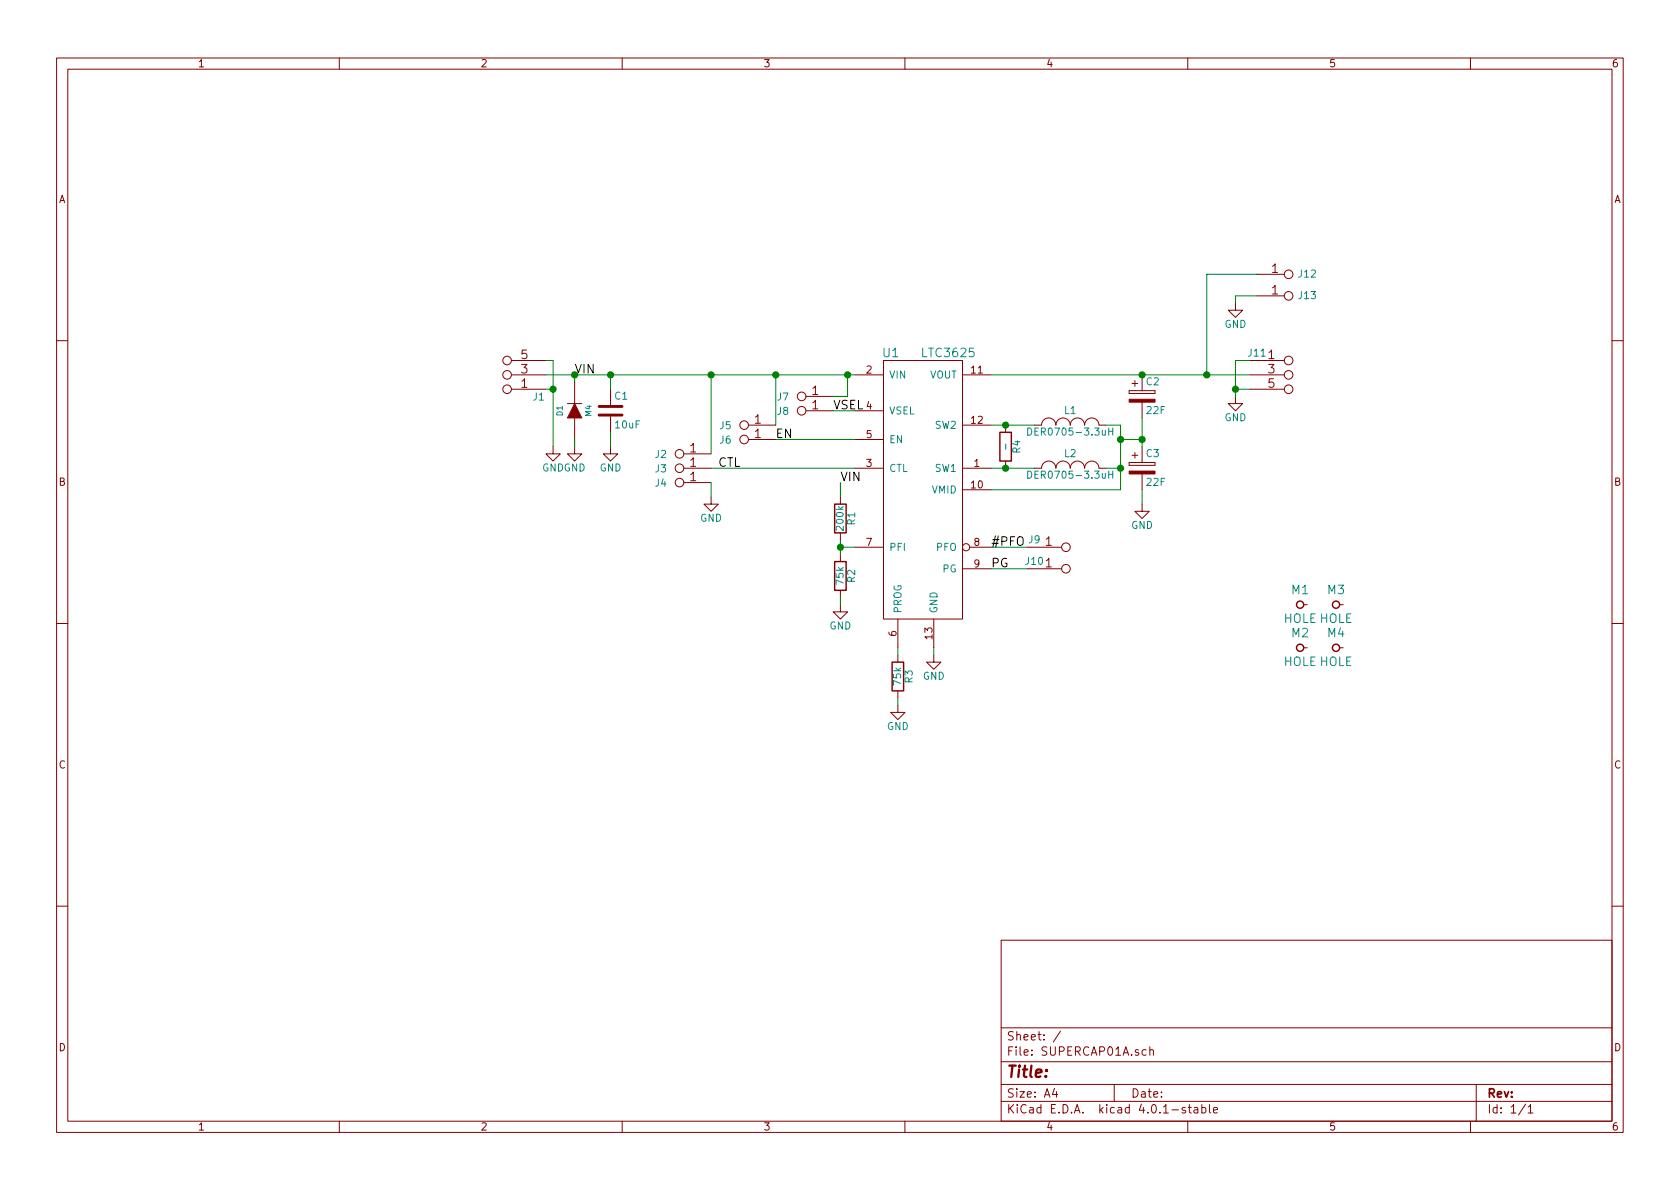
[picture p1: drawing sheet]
EESchema Schematic File Version 2
LIBS:power
LIBS:device
LIBS:transistors
LIBS:conn
LIBS:linear
LIBS:regul
LIBS:74xx
LIBS:cmos4000
LIBS:adc-dac
LIBS:memory
LIBS:xilinx
LIBS:microcontrollers
LIBS:dsp
LIBS:microchip
LIBS:analog_switches
LIBS:motorola
LIBS:texas
LIBS:intel
LIBS:audio
LIBS:interface
LIBS:digital-audio
LIBS:philips
LIBS:display
LIBS:cypress
LIBS:siliconi
LIBS:opto
LIBS:atmel
LIBS:contrib
LIBS:valves
LIBS:MLAB_BATERY
LIBS:MLAB_CONNECTORS
LIBS:MLAB_D
LIBS:MLAB_HEADER
LIBS:MLAB_IO
LIBS:MLAB_Jumpers
LIBS:MLAB_MECHANICAL
LIBS:MLAB_SW
LIBS:MLAB_T
LIBS:MLAB_U
LIBS:SUPERCAP01A-cache
EELAYER 25 0
EELAYER END
$Descr A4 11693 8268
encoding utf-8
Sheet 1 1
Title ""
Date ""
Rev ""
Comp ""
Comment1 ""
Comment2 ""
Comment3 ""
Comment4 ""
$EndDescr
$Comp
L LTC3625 U1
U 1 1
P 6400 3350
F 0 "U1" H 6200 4250 60  0000 C CNN
F 1 "LTC3625" H 6600 4250 60  0000 C CNN
F 2 "Mlab_IO:DFN-12-1EP_3x4mm_Pitch0.5mm" H 6950 2600 60  0001 C CNN
F 3 "" H 6950 2600 60  0000 C CNN
	1    6400 3350
	1    0    0    -1  
$EndComp
$Comp
L JUMP_3X2 J1
U 1 1
P 3400 2550
F 0 "J1" H 3050 2750 50  0000 C CNN
F 1 "JUMP_3X2" V 3400 2600 40  0001 C CNN
F 2 "Mlab_Pin_Headers:Straight_2x03" H 3400 2550 60  0001 C CNN
F 3 "" H 3400 2550 60  0000 C CNN
	1    3400 2550
	-1   0    0    1   
$EndComp
$Comp
L DIODE D1
U 1 1
P 4000 2850
F 0 "D1" H 4000 2950 40  0000 C CNN
F 1 "M4" H 4000 2750 40  0000 C CNN
F 2 "Mlab_D:SMA_Standard" H 4000 2850 60  0001 C CNN
F 3 "" H 4000 2850 60  0000 C CNN
	1    4000 2850
	0    -1   -1   0   
$EndComp
$Comp
L C C1
U 1 1
P 4250 2850
F 0 "C1" H 4275 2950 50  0000 L CNN
F 1 "10uF" H 4275 2750 50  0000 L CNN
F 2 "Mlab_R:SMD-0805" H 4288 2700 50  0001 C CNN
F 3 "" H 4250 2850 50  0000 C CNN
	1    4250 2850
	1    0    0    -1  
$EndComp
$Comp
L CP C3
U 1 1
P 7950 3250
F 0 "C3" H 7975 3350 50  0000 L CNN
F 1 "22F" H 7975 3150 50  0000 L CNN
F 2 "Mlab_C:C_Radial_D16_L25_P7.5" H 7988 3100 50  0001 C CNN
F 3 "" H 7950 3250 50  0000 C CNN
	1    7950 3250
	1    0    0    -1  
$EndComp
$Comp
L GND #PWR01
U 1 1
P 4950 3450
F 0 "#PWR01" H 4950 3200 50  0001 C CNN
F 1 "GND" H 4950 3300 50  0000 C CNN
F 2 "" H 4950 3450 50  0000 C CNN
F 3 "" H 4950 3450 50  0000 C CNN
	1    4950 3450
	1    0    0    -1  
$EndComp
Wire Wire Line
	4950 3250 5950 3250
$Comp
L CONN1_1 J7
U 1 1
P 5500 2700
F 0 "J7" H 5550 2750 50  0000 C CNN
F 1 "CONN1_1" H 5600 2650 40  0001 C CNN
F 2 "Mlab_Pin_Headers:Straight_1x01" H 5550 2650 60  0001 C CNN
F 3 "" H 5550 2650 60  0000 C CNN
	1    5500 2700
	-1   0    0    1   
$EndComp
$Comp
L CONN1_1 J8
U 1 1
P 5500 2800
F 0 "J8" H 5550 2850 50  0000 C CNN
F 1 "CONN1_1" H 5600 2750 40  0001 C CNN
F 2 "Mlab_Pin_Headers:Straight_1x01" H 5550 2750 60  0001 C CNN
F 3 "" H 5550 2750 60  0000 C CNN
	1    5500 2800
	-1   0    0    1   
$EndComp
$Comp
L CONN1_1 J6
U 1 1
P 5100 3000
F 0 "J6" H 5150 3050 50  0000 C CNN
F 1 "CONN1_1" H 5200 2950 40  0001 C CNN
F 2 "Mlab_Pin_Headers:Straight_1x01" H 5150 2950 60  0001 C CNN
F 3 "" H 5150 2950 60  0000 C CNN
	1    5100 3000
	-1   0    0    1   
$EndComp
$Comp
L CONN1_1 J5
U 1 1
P 5100 2900
F 0 "J5" H 5150 2950 50  0000 C CNN
F 1 "CONN1_1" H 5200 2850 40  0001 C CNN
F 2 "Mlab_Pin_Headers:Straight_1x01" H 5150 2850 60  0001 C CNN
F 3 "" H 5150 2850 60  0000 C CNN
	1    5100 2900
	-1   0    0    1   
$EndComp
$Comp
L CONN1_1 J3
U 1 1
P 4650 3200
F 0 "J3" H 4700 3250 50  0000 C CNN
F 1 "CONN1_1" H 4750 3150 40  0001 C CNN
F 2 "Mlab_Pin_Headers:Straight_1x01" H 4700 3150 60  0001 C CNN
F 3 "" H 4700 3150 60  0000 C CNN
	1    4650 3200
	-1   0    0    1   
$EndComp
$Comp
L CONN1_1 J2
U 1 1
P 4650 3100
F 0 "J2" H 4700 3150 50  0000 C CNN
F 1 "CONN1_1" H 4750 3050 40  0001 C CNN
F 2 "Mlab_Pin_Headers:Straight_1x01" H 4700 3050 60  0001 C CNN
F 3 "" H 4700 3050 60  0000 C CNN
	1    4650 3100
	-1   0    0    1   
$EndComp
Wire Wire Line
	5800 2850 5950 2850
Wire Wire Line
	5950 3050 5400 3050
$Comp
L CONN1_1 J4
U 1 1
P 4650 3300
F 0 "J4" H 4700 3350 50  0000 C CNN
F 1 "CONN1_1" H 4750 3250 40  0001 C CNN
F 2 "Mlab_Pin_Headers:Straight_1x01" H 4700 3250 60  0001 C CNN
F 3 "" H 4700 3250 60  0000 C CNN
	1    4650 3300
	-1   0    0    1   
$EndComp
Wire Wire Line
	5950 2600 3800 2600
$Comp
L GND #PWR02
U 1 1
P 4000 3100
F 0 "#PWR02" H 4000 2850 50  0001 C CNN
F 1 "GND" H 4000 2950 50  0000 C CNN
F 2 "" H 4000 3100 50  0000 C CNN
F 3 "" H 4000 3100 50  0000 C CNN
	1    4000 3100
	1    0    0    -1  
$EndComp
$Comp
L GND #PWR03
U 1 1
P 4250 3100
F 0 "#PWR03" H 4250 2850 50  0001 C CNN
F 1 "GND" H 4250 2950 50  0000 C CNN
F 2 "" H 4250 3100 50  0000 C CNN
F 3 "" H 4250 3100 50  0000 C CNN
	1    4250 3100
	1    0    0    -1  
$EndComp
Wire Wire Line
	4250 3100 4250 3000
Wire Wire Line
	4000 3100 4000 3050
Connection ~ 4000 2600
Wire Wire Line
	4250 2700 4250 2600
Connection ~ 4250 2600
Wire Wire Line
	3800 2500 3850 2500
Wire Wire Line
	3850 2500 3850 3100
Wire Wire Line
	3800 2700 3850 2700
Connection ~ 3850 2700
$Comp
L GND #PWR04
U 1 1
P 3850 3100
F 0 "#PWR04" H 3850 2850 50  0001 C CNN
F 1 "GND" H 3850 2950 50  0000 C CNN
F 2 "" H 3850 3100 50  0000 C CNN
F 3 "" H 3850 3100 50  0000 C CNN
	1    3850 3100
	1    0    0    -1  
$EndComp
Wire Wire Line
	4950 3150 4950 2600
Connection ~ 4950 2600
Wire Wire Line
	5400 2950 5400 2600
Connection ~ 5400 2600
Wire Wire Line
	5900 2750 5900 2600
Connection ~ 5900 2600
Wire Wire Line
	4950 3450 4950 3350
Text Label 5000 3250 0    60   ~ 0
CTL
Text Label 5400 3050 0    60   ~ 0
EN
Text Label 5800 2850 0    60   ~ 0
VSEL
Wire Wire Line
	5900 2750 5800 2750
Text Label 4000 2600 0    60   ~ 0
VIN
$Comp
L R R2
U 1 1
P 5850 4000
F 0 "R2" V 5930 4000 50  0000 C CNN
F 1 "75k" V 5850 4000 50  0000 C CNN
F 2 "Mlab_R:SMD-0805" V 5780 4000 50  0001 C CNN
F 3 "" H 5850 4000 50  0000 C CNN
	1    5850 4000
	1    0    0    -1  
$EndComp
$Comp
L R R1
U 1 1
P 5850 3600
F 0 "R1" V 5930 3600 50  0000 C CNN
F 1 "200k" V 5850 3600 50  0000 C CNN
F 2 "Mlab_R:SMD-0805" V 5780 3600 50  0001 C CNN
F 3 "" H 5850 3600 50  0000 C CNN
	1    5850 3600
	1    0    0    -1  
$EndComp
Wire Wire Line
	5850 3450 5850 3350
Text Label 5850 3350 0    60   ~ 0
VIN
$Comp
L GND #PWR05
U 1 1
P 5850 4200
F 0 "#PWR05" H 5850 3950 50  0001 C CNN
F 1 "GND" H 5850 4050 50  0000 C CNN
F 2 "" H 5850 4200 50  0000 C CNN
F 3 "" H 5850 4200 50  0000 C CNN
	1    5850 4200
	1    0    0    -1  
$EndComp
Wire Wire Line
	5850 4200 5850 4150
Wire Wire Line
	5850 3850 5850 3750
Wire Wire Line
	5950 3800 5850 3800
Connection ~ 5850 3800
$Comp
L R R3
U 1 1
P 6250 4700
F 0 "R3" V 6330 4700 50  0000 C CNN
F 1 "75k" V 6250 4700 50  0000 C CNN
F 2 "Mlab_R:SMD-0805" V 6180 4700 50  0001 C CNN
F 3 "" H 6250 4700 50  0000 C CNN
	1    6250 4700
	1    0    0    -1  
$EndComp
Wire Wire Line
	6250 4550 6250 4500
$Comp
L GND #PWR06
U 1 1
P 6250 4900
F 0 "#PWR06" H 6250 4650 50  0001 C CNN
F 1 "GND" H 6250 4750 50  0000 C CNN
F 2 "" H 6250 4900 50  0000 C CNN
F 3 "" H 6250 4900 50  0000 C CNN
	1    6250 4900
	1    0    0    -1  
$EndComp
Wire Wire Line
	6250 4900 6250 4850
$Comp
L GND #PWR07
U 1 1
P 6500 4550
F 0 "#PWR07" H 6500 4300 50  0001 C CNN
F 1 "GND" H 6500 4400 50  0000 C CNN
F 2 "" H 6500 4550 50  0000 C CNN
F 3 "" H 6500 4550 50  0000 C CNN
	1    6500 4550
	1    0    0    -1  
$EndComp
Wire Wire Line
	6500 4550 6500 4500
$Comp
L INDUCTOR_SMALL L1
U 1 1
P 7450 2950
F 0 "L1" H 7450 3050 50  0000 C CNN
F 1 "DER0705-3.3uH" H 7450 2900 50  0000 C CNN
F 2 "Mlab_L:DER0705" H 7450 2950 50  0001 C CNN
F 3 "" H 7450 2950 50  0000 C CNN
	1    7450 2950
	1    0    0    -1  
$EndComp
$Comp
L INDUCTOR_SMALL L2
U 1 1
P 7450 3250
F 0 "L2" H 7450 3350 50  0000 C CNN
F 1 "DER0705-3.3uH" H 7450 3200 50  0000 C CNN
F 2 "Mlab_L:DER0705" H 7450 3250 50  0001 C CNN
F 3 "" H 7450 3250 50  0000 C CNN
	1    7450 3250
	1    0    0    -1  
$EndComp
$Comp
L CP C2
U 1 1
P 7950 2750
F 0 "C2" H 7975 2850 50  0000 L CNN
F 1 "22F" H 7975 2650 50  0000 L CNN
F 2 "Mlab_C:C_Radial_D16_L25_P7.5" H 7988 2600 50  0001 C CNN
F 3 "" H 7950 2750 50  0000 C CNN
	1    7950 2750
	1    0    0    -1  
$EndComp
$Comp
L R R4
U 1 1
P 7000 3100
F 0 "R4" V 7080 3100 50  0000 C CNN
F 1 "-" V 7000 3100 50  0000 C CNN
F 2 "Mlab_R:SMD-0805" V 6930 3100 50  0001 C CNN
F 3 "" H 7000 3100 50  0000 C CNN
	1    7000 3100
	1    0    0    -1  
$EndComp
Wire Wire Line
	6900 3250 7200 3250
Wire Wire Line
	6900 2950 7200 2950
Connection ~ 7000 2950
Connection ~ 7000 3250
Wire Wire Line
	7700 2950 7800 2950
Wire Wire Line
	7800 2950 7800 3400
Wire Wire Line
	7800 3050 7950 3050
Wire Wire Line
	7800 3250 7700 3250
Connection ~ 7800 3050
Wire Wire Line
	7950 2900 7950 3100
Connection ~ 7950 3050
$Comp
L GND #PWR08
U 1 1
P 7950 3500
F 0 "#PWR08" H 7950 3250 50  0001 C CNN
F 1 "GND" H 7950 3350 50  0000 C CNN
F 2 "" H 7950 3500 50  0000 C CNN
F 3 "" H 7950 3500 50  0000 C CNN
	1    7950 3500
	1    0    0    -1  
$EndComp
Wire Wire Line
	7800 3400 6900 3400
Connection ~ 7800 3250
Wire Wire Line
	7950 3400 7950 3500
$Comp
L JUMP_2x1 J9
U 1 1
P 7550 3950
F 0 "J9" H 7200 4150 50  0000 C CNN
F 1 "JUMP_2x1" V 7550 4100 40  0001 C CNN
F 2 "Mlab_Pin_Headers:Straight_2x01" H 7550 3950 60  0001 C CNN
F 3 "" H 7550 3950 60  0000 C CNN
	1    7550 3950
	1    0    0    -1  
$EndComp
$Comp
L JUMP_2x1 J10
U 1 1
P 7550 4100
F 0 "J10" H 7200 4300 50  0000 C CNN
F 1 "JUMP_2x1" V 7550 4250 40  0001 C CNN
F 2 "Mlab_Pin_Headers:Straight_2x01" H 7550 4100 60  0001 C CNN
F 3 "" H 7550 4100 60  0000 C CNN
	1    7550 4100
	1    0    0    -1  
$EndComp
Wire Wire Line
	6900 3800 7150 3800
Wire Wire Line
	6900 3950 7150 3950
Text Label 6900 3800 0    60   ~ 0
#PFO
Text Label 6900 3950 0    60   ~ 0
PG
$Comp
L JUMP_3X2 J11
U 1 1
P 9100 2650
F 0 "J11" H 8750 2850 50  0000 C CNN
F 1 "JUMP_3X2" V 9100 2700 40  0001 C CNN
F 2 "Mlab_Pin_Headers:Straight_2x03" H 9100 2650 60  0001 C CNN
F 3 "" H 9100 2650 60  0000 C CNN
	1    9100 2650
	1    0    0    -1  
$EndComp
Connection ~ 7950 2600
$Comp
L GND #PWR09
U 1 1
P 8600 2750
F 0 "#PWR09" H 8600 2500 50  0001 C CNN
F 1 "GND" H 8600 2600 50  0000 C CNN
F 2 "" H 8600 2750 50  0000 C CNN
F 3 "" H 8600 2750 50  0000 C CNN
	1    8600 2750
	1    0    0    -1  
$EndComp
Wire Wire Line
	8700 2500 8600 2500
Wire Wire Line
	8600 2500 8600 2750
Wire Wire Line
	8700 2700 8600 2700
Connection ~ 8600 2700
Wire Wire Line
	6900 2600 8700 2600
$Comp
L HOLE M1
U 1 1
P 9050 4200
F 0 "M1" H 9050 4300 60  0000 C CNN
F 1 "HOLE" H 9050 4100 60  0000 C CNN
F 2 "Mlab_Mechanical:MountingHole_3mm" H 9050 4200 60  0001 C CNN
F 3 "" H 9050 4200 60  0000 C CNN
	1    9050 4200
	1    0    0    -1  
$EndComp
$Comp
L HOLE M3
U 1 1
P 9300 4200
F 0 "M3" H 9300 4300 60  0000 C CNN
F 1 "HOLE" H 9300 4100 60  0000 C CNN
F 2 "Mlab_Mechanical:MountingHole_3mm" H 9300 4200 60  0001 C CNN
F 3 "" H 9300 4200 60  0000 C CNN
	1    9300 4200
	1    0    0    -1  
$EndComp
$Comp
L HOLE M2
U 1 1
P 9050 4500
F 0 "M2" H 9050 4600 60  0000 C CNN
F 1 "HOLE" H 9050 4400 60  0000 C CNN
F 2 "Mlab_Mechanical:MountingHole_3mm" H 9050 4500 60  0001 C CNN
F 3 "" H 9050 4500 60  0000 C CNN
	1    9050 4500
	1    0    0    -1  
$EndComp
$Comp
L HOLE M4
U 1 1
P 9300 4500
F 0 "M4" H 9300 4600 60  0000 C CNN
F 1 "HOLE" H 9300 4400 60  0000 C CNN
F 2 "Mlab_Mechanical:MountingHole_3mm" H 9300 4500 60  0001 C CNN
F 3 "" H 9300 4500 60  0000 C CNN
	1    9300 4500
	1    0    0    -1  
$EndComp
Wire Wire Line
	4000 2650 4000 2600
$Comp
L CONN1_1 J12
U 1 1
P 9050 1950
F 0 "J12" H 9100 2000 50  0000 C CNN
F 1 "CONN1_1" H 9150 1900 40  0001 C CNN
F 2 "Mlab_CON:WAGO256" H 9100 1900 60  0001 C CNN
F 3 "" H 9100 1900 60  0000 C CNN
	1    9050 1950
	1    0    0    -1  
$EndComp
$Comp
L CONN1_1 J13
U 1 1
P 9050 2100
F 0 "J13" H 9100 2150 50  0000 C CNN
F 1 "CONN1_1" H 9150 2050 40  0001 C CNN
F 2 "Mlab_CON:WAGO256" H 9100 2050 60  0001 C CNN
F 3 "" H 9100 2050 60  0000 C CNN
	1    9050 2100
	1    0    0    -1  
$EndComp
$Comp
L GND #PWR010
U 1 1
P 8600 2100
F 0 "#PWR010" H 8600 1850 50  0001 C CNN
F 1 "GND" H 8600 1950 50  0000 C CNN
F 2 "" H 8600 2100 50  0000 C CNN
F 3 "" H 8600 2100 50  0000 C CNN
	1    8600 2100
	1    0    0    -1  
$EndComp
Wire Wire Line
	8750 2050 8600 2050
Wire Wire Line
	8600 2050 8600 2100
Wire Wire Line
	8750 1900 8400 1900
Wire Wire Line
	8400 1900 8400 2600
Connection ~ 8400 2600
$EndSCHEMATC
